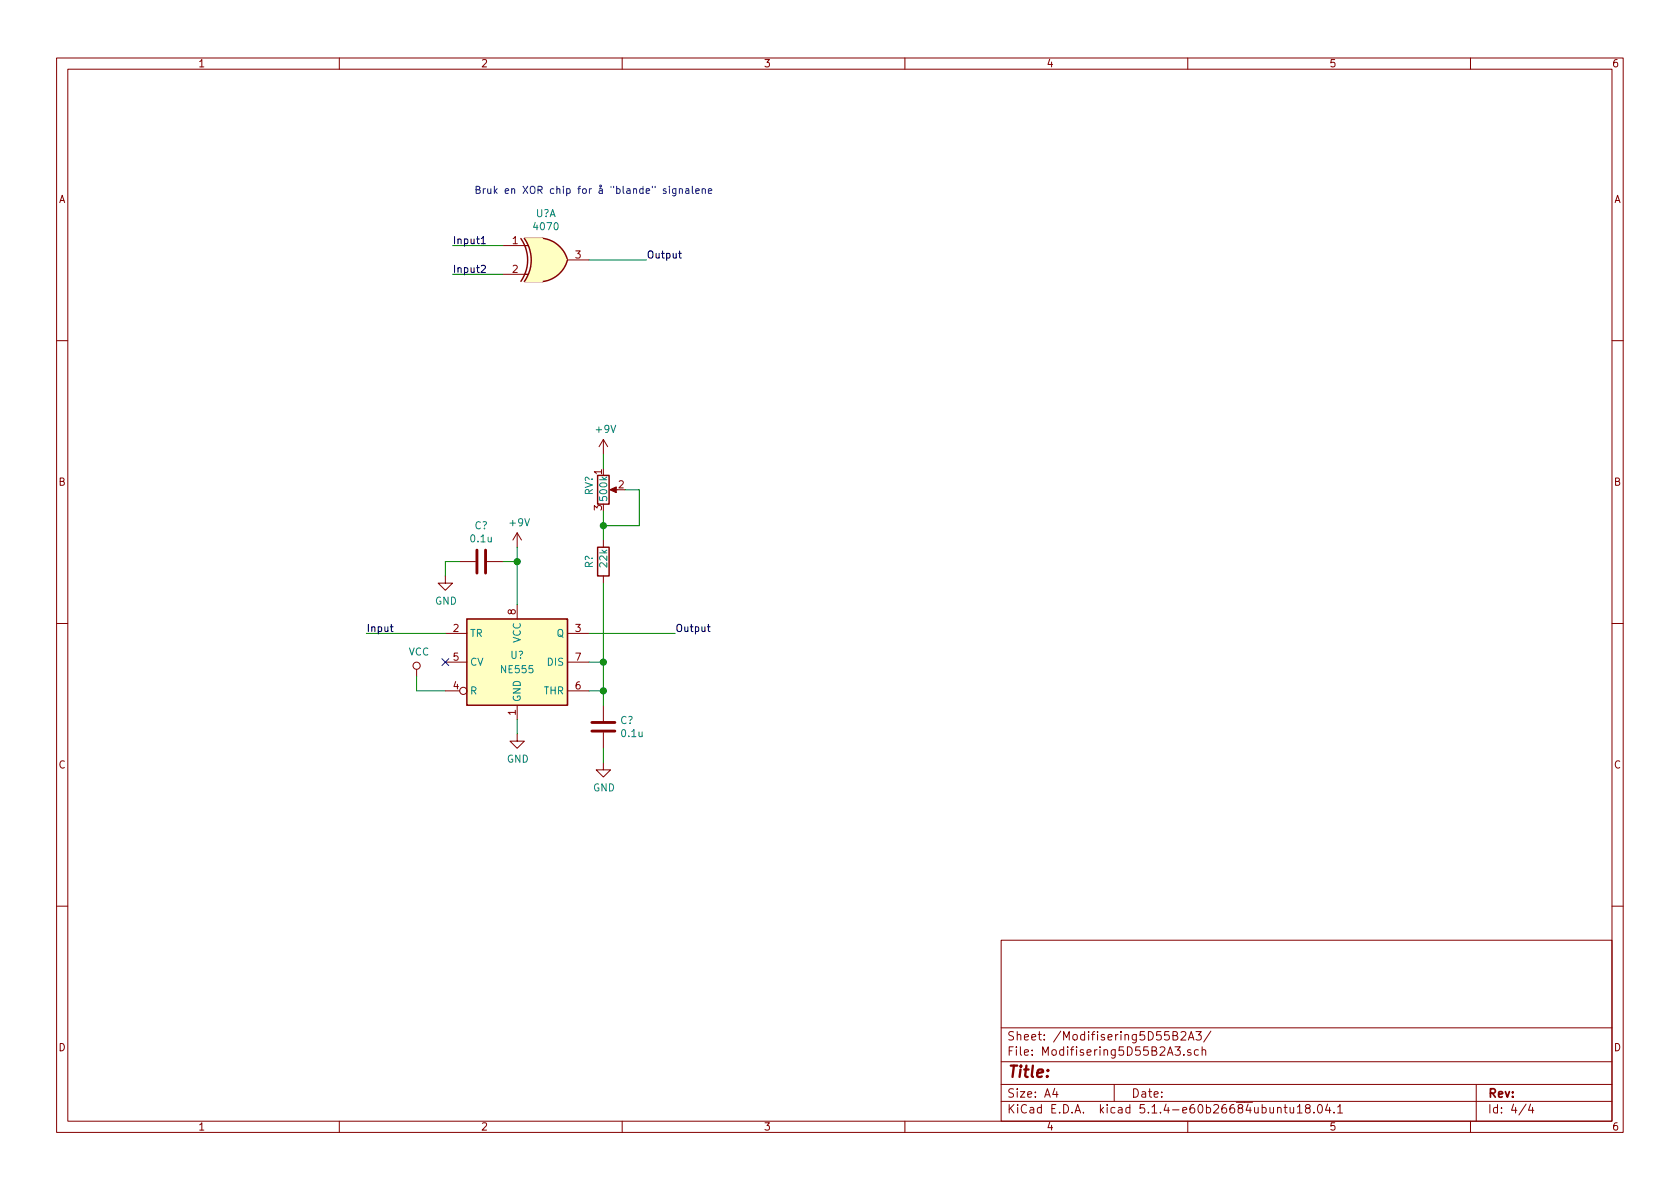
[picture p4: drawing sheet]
EESchema Schematic File Version 4
LIBS:faglunsj-cache
EELAYER 30 0
EELAYER END
$Descr A4 11693 8268
encoding utf-8
Sheet 4 4
Title ""
Date ""
Rev ""
Comp ""
Comment1 ""
Comment2 ""
Comment3 ""
Comment4 ""
$EndDescr
$Comp
L 4xxx:4070 U?
U 1 1
P 3800 1800
F 0 "U?" H 3800 2125 50  0000 C CNN
F 1 "4070" H 3800 2034 50  0000 C CNN
F 2 "" H 3800 1800 50  0001 C CNN
F 3 "http://www.intersil.com/content/dam/Intersil/documents/cd40/cd4070bms-77bms.pdf" H 3800 1800 50  0001 C CNN
	1    3800 1800
	1    0    0    -1  
$EndComp
Wire Wire Line
	3500 1700 3150 1700
Wire Wire Line
	3500 1900 3150 1900
Wire Wire Line
	4100 1800 4500 1800
$Comp
L Timer:NE555 U?
U 1 1
P 3600 4600
F 0 "U?" H 3600 4650 50  0000 C CNN
F 1 "NE555" H 3600 4550 50  0000 C CNN
F 2 "" H 3600 4600 50  0001 C CNN
F 3 "http://www.ti.com/lit/ds/symlink/ne555.pdf" H 3600 4600 50  0001 C CNN
	1    3600 4600
	1    0    0    -1  
$EndComp
Text Notes 3300 1350 0    50   ~ 0
Bruk en XOR chip for å "blande" signalene
Wire Wire Line
	4100 4600 4200 4600
Wire Wire Line
	4200 4600 4200 4800
Wire Wire Line
	4200 4800 4100 4800
Wire Wire Line
	4200 4800 4200 4900
Connection ~ 4200 4800
Wire Wire Line
	4100 4400 4700 4400
Wire Wire Line
	3100 4400 2550 4400
NoConn ~ 3100 4600
$Comp
L power:VCC #PWR?
U 1 1
P 2900 4700
F 0 "#PWR?" H 2900 4550 50  0001 C CNN
F 1 "VCC" H 2917 4873 50  0000 C CNN
F 2 "" H 2900 4700 50  0001 C CNN
F 3 "" H 2900 4700 50  0001 C CNN
	1    2900 4700
	1    0    0    -1  
$EndComp
Wire Wire Line
	2900 4700 2900 4800
Wire Wire Line
	2900 4800 3100 4800
Wire Wire Line
	3600 5000 3600 5100
Wire Wire Line
	3600 4200 3600 3900
Wire Wire Line
	3600 3900 3500 3900
Connection ~ 3600 3900
$Comp
L Device:C C?
U 1 1
P 4200 5050
F 0 "C?" H 4315 5096 50  0000 L CNN
F 1 "0.1u" H 4315 5005 50  0000 L CNN
F 2 "" H 4238 4900 50  0001 C CNN
F 3 "~" H 4200 5050 50  0001 C CNN
	1    4200 5050
	1    0    0    -1  
$EndComp
$Comp
L Device:C C?
U 1 1
P 3350 3900
F 0 "C?" V 3098 3900 50  0000 C CNN
F 1 "0.1u" V 3189 3900 50  0000 C CNN
F 2 "" H 3388 3750 50  0001 C CNN
F 3 "~" H 3350 3900 50  0001 C CNN
	1    3350 3900
	0    1    1    0   
$EndComp
Wire Wire Line
	3600 3800 3600 3900
Wire Wire Line
	4200 5200 4200 5300
$Comp
L power:GND #PWR?
U 1 1
P 4200 5300
F 0 "#PWR?" H 4200 5050 50  0001 C CNN
F 1 "GND" H 4205 5127 50  0000 C CNN
F 2 "" H 4200 5300 50  0001 C CNN
F 3 "" H 4200 5300 50  0001 C CNN
	1    4200 5300
	1    0    0    -1  
$EndComp
$Comp
L power:GND #PWR?
U 1 1
P 3600 5100
F 0 "#PWR?" H 3600 4850 50  0001 C CNN
F 1 "GND" H 3605 4927 50  0000 C CNN
F 2 "" H 3600 5100 50  0001 C CNN
F 3 "" H 3600 5100 50  0001 C CNN
	1    3600 5100
	1    0    0    -1  
$EndComp
$Comp
L power:GND #PWR?
U 1 1
P 3100 4000
F 0 "#PWR?" H 3100 3750 50  0001 C CNN
F 1 "GND" H 3105 3827 50  0000 C CNN
F 2 "" H 3100 4000 50  0001 C CNN
F 3 "" H 3100 4000 50  0001 C CNN
	1    3100 4000
	1    0    0    -1  
$EndComp
Wire Wire Line
	3100 4000 3100 3900
Wire Wire Line
	3100 3900 3200 3900
$Comp
L power:+9V #PWR?
U 1 1
P 3600 3800
F 0 "#PWR?" H 3600 3650 50  0001 C CNN
F 1 "+9V" H 3615 3973 50  0000 C CNN
F 2 "" H 3600 3800 50  0001 C CNN
F 3 "" H 3600 3800 50  0001 C CNN
	1    3600 3800
	1    0    0    -1  
$EndComp
$Comp
L Device:R R?
U 1 1
P 4200 3900
F 0 "R?" V 4100 3850 50  0000 L CNN
F 1 "22k" V 4200 3850 50  0000 L CNN
F 2 "" V 4130 3900 50  0001 C CNN
F 3 "~" H 4200 3900 50  0001 C CNN
	1    4200 3900
	1    0    0    -1  
$EndComp
Wire Wire Line
	4200 4050 4200 4600
Connection ~ 4200 4600
Wire Wire Line
	4200 3750 4200 3650
$Comp
L Device:R_POT RV?
U 1 1
P 4200 3400
F 0 "RV?" V 4100 3500 50  0000 R CNN
F 1 "500k" V 4200 3500 50  0000 R CNN
F 2 "" H 4200 3400 50  0001 C CNN
F 3 "~" H 4200 3400 50  0001 C CNN
	1    4200 3400
	1    0    0    -1  
$EndComp
Wire Wire Line
	4200 3650 4450 3650
Wire Wire Line
	4450 3650 4450 3400
Wire Wire Line
	4450 3400 4350 3400
Wire Wire Line
	4200 3550 4200 3650
Connection ~ 4200 3650
Wire Wire Line
	4200 3250 4200 3150
$Comp
L power:+9V #PWR?
U 1 1
P 4200 3150
F 0 "#PWR?" H 4200 3000 50  0001 C CNN
F 1 "+9V" H 4215 3323 50  0000 C CNN
F 2 "" H 4200 3150 50  0001 C CNN
F 3 "" H 4200 3150 50  0001 C CNN
	1    4200 3150
	1    0    0    -1  
$EndComp
Text Label 2550 4400 0    50   ~ 0
Input
Text Label 4700 4400 0    50   ~ 0
Output
Text Label 4500 1800 0    50   ~ 0
Output
Text Label 3150 1700 0    50   ~ 0
Input1
Text Label 3150 1900 0    50   ~ 0
Input2
$EndSCHEMATC
